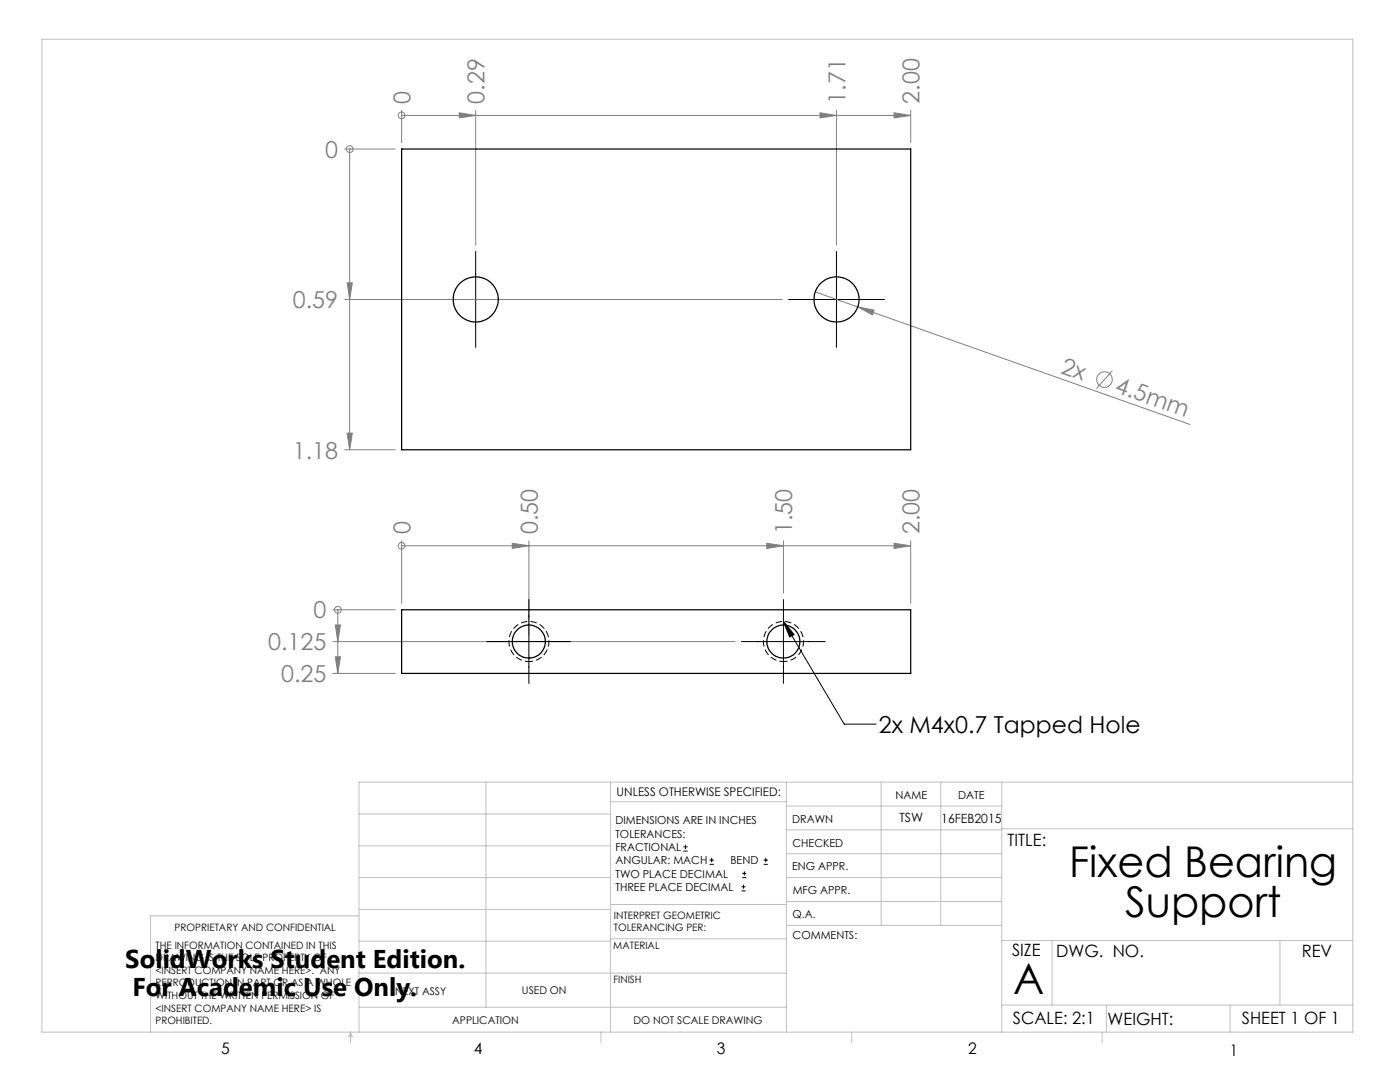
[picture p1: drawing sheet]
<svg xmlns="http://www.w3.org/2000/svg" width="279mm" height="216mm" viewBox="0 0 279 216" stroke-linecap="round" stroke-linejoin="round" font-family="sans-serif">
<g fill="none" stroke="#808080" stroke-width=".2">
<path d="M68.8 29.7h10.1M69.8 29.7h.1M69.8 29.7v60M80.2 23h.1M80.2 22v6.5M80.2 23h101.6M91.7 22.5l3.2 .5-3.2 .5zM94.9 22v26.9M163.7 22.5l3.2 .5-3.2 .5zM166.9 22v26.9M178.4 22.5l3.4 .5-3.4 .5zM181.8 22v6.5"/>
<path d="M68.8 59.8h87.3M69.3 56.4h1l-.5 3.4zM162.7 58.2l74.8 26.5M171.2 61.2l3.2 .7-.3 .9zM222 73.9l-3.2 3.6M68.8 89.7h10.1M69.3 86.4h1l-.5 3.3zM80.2 108.9h.1M80.2 107.9v12.5M80.2 108.9h101.6M102.2 108.4l3.4 .5-3.4 .5zM105.6 107.9v18.9"/>
<path d="M153 108.4l3.4 .5-3.4 .5zM156.4 107.9v10.5M178.4 108.4l3.4 .5-3.4 .5zM181.8 107.9v12.5M66.4 121.7h12.5M66.4 128h80.3M66.4 134.4h12.5M66.9 124.7h1l-.5 3.3zM66.9 131.1h1l-.5 3.3zM67.4 121.7h.1M67.4 121.7v12.7"/>
<circle cx="69.8" cy="29.8" r=".68"/>
<circle cx="80.1" cy="23" r=".68"/>
<circle cx="220.4" cy="75.7" r="1.57"/>
<circle cx="80.1" cy="108.9" r=".68"/>
<circle cx="67.4" cy="121.7" r=".69"/>
</g>
<g fill="none" stroke="#000" stroke-width=".2">
<path d="M85.4 59.8h19.1M94.9 50.2v19.1M157.4 59.8h19.1M166.9 50.2v19.1M105.6 119.6v16.8M156.4 119.6v16.8M97.2 128h16.7M148 128h16.7M156.4 124l12.1 20.5h6.3M156.4 124l2.1 2.6-.9 .5zM136.4 169.8h.8M136.4 169h.8"/>
<path d="M136.8 168.6v.8M141.6 172.5h.9M141.6 171.6h.9M142 171.2v.8M148 177.8h.8M148 177h.8M148.1 175.1h.8M148.1 174.3h.8M148.4 176.5v.8M148.6 173.9v.8M152.4 172.5h.8M152.4 171.6h.8"/>
<path d="M152.8 171.2v.8"/>
</g>
<path d="M105.6 132a4 4 0 0 1-3.6-5.9 4 4 0 0 1 6.9-.3 4 4 0 0 1-3.1 6.2h-.2M156.4 132a4 4 0 0 1-3.6-5.9 4 4 0 0 1 6.9-.3 4 4 0 0 1-3.1 6.2h-.2" fill="none" stroke="#000" stroke-width=".2" stroke-dasharray="1.3 .6" stroke-dashoffset=".5" stroke-linecap="butt"/>
<g fill="none" stroke="#c0c0c0" stroke-width=".2">
<path d="M8.4 7.8h261.6v198.2h-261.6zM97 156.1v44.9M121.8 156.1v49.9M121.8 160h35.2M157 156.1v49.9M175.9 156.1v28.5M187.7 156.1v28.5M199.9 156.1v49.9M270 156.1h-198.4v49.9M71.6 175.1h50.2M71.6 168.8h50.2M71.6 162.4h50.2"/>
<path d="M157 170.4h42.9M157 165.6h42.9M157 160.8h42.9M157 175.1h42.9M157 179.9h42.9M199.9 165.4h70.1M71.6 194.2h85.4M71.6 187.8h50.2M71.6 181.5h50.2M71.6 182.7h-41.5v23.3M121.8 187.3h35.2M121.8 180.5h35.2"/>
<path d="M157 184.6h42.9M199.9 187.7h70.1M210 187.7v12.9M255.4 187.7v12.9M70 206v2.1M70 206l.3 .8h-.7zM71.6 201h85.4M119.9 206v2.1M170 206v2.1M199.9 200.6h70.1M220 206v2.1M220.8 200.6v5.4"/>
<path d="M245.5 200.6v5.4"/>
</g>
<g fill="#808080">
<path d="M171.2 61.2l3.2 .7-.3 .9z"/>
<path d="M66.9 124.7h1l-.5 3.3zM66.9 131.1h1l-.5 3.3z"/>
<path d="M69.3 86.4h1l-.5 3.3zM69.3 56.4h1l-.5 3.4z"/>
<path d="M91.7 22.5l3.2 .5-3.2 .5zM163.7 22.5l3.2 .5-3.2 .5zM178.4 22.5l3.4 .5-3.4 .5zM102.2 108.4l3.4 .5-3.4 .5zM153 108.4l3.4 .5-3.4 .5zM178.4 108.4l3.4 .5-3.4 .5z"/>
</g>
<path d="M156.4 124l2.1 2.6-.9 .5z" fill="#000"/>
<g fill="none" stroke="#000" stroke-width=".25">
<path d="M80.2 29.7h101.6v60h-101.6zM80.2 121.7h101.6v12.7h-101.6z"/>
<circle cx="94.9" cy="59.7" r="4.5"/>
<circle cx="166.9" cy="59.7" r="4.5"/>
<circle cx="105.5" cy="128" r="3.3"/>
<circle cx="156.3" cy="128" r="3.3"/>
</g>
<g font-size="8.5">
<text x="213.4" y="175">Fixed Bearing</text>
<text x="224.5" y="183.1">Support</text>
<text x="202.2" y="198.3">A</text>
</g>
<g font-size="5.1">
<text x="25" y="193.2">SolidWorks Student Edition.</text>
<text x="26.4" y="198.8">For Academic Use Only.</text>
</g>
<g font-size="4.7" fill="#808080">
<text x="81.9" y="20.7" transform="rotate(-90 81.9 20.7)">0</text>
<text x="96.7" y="20.7" transform="rotate(-90 96.7 20.7)">0.29</text>
<text x="168.7" y="20.7" transform="rotate(-90 168.7 20.7)">1.71</text>
<text x="183.5" y="20.7" transform="rotate(-90 183.5 20.7)">2.00</text>
<text x="64.9" y="31.5">0</text>
<text x="58.4" y="61.5">0.59</text>
<text x="211.5" y="74.4" transform="rotate(19 211.5 74.4)">2x</text>
<text x="222.3" y="78.2" transform="rotate(19 222.3 78.2)">4.5mm</text>
<text x="58.4" y="91.5">1.18</text>
<text x="81.9" y="106.6" transform="rotate(-90 81.9 106.6)">0</text>
<text x="107.3" y="106.6" transform="rotate(-90 107.3 106.6)">0.50</text>
<text x="158.1" y="106.6" transform="rotate(-90 158.1 106.6)">1.50</text>
<text x="183.5" y="106.6" transform="rotate(-90 183.5 106.6)">2.00</text>
<text x="62.6" y="123.4">0</text>
<text x="53.5" y="129.8">0.125</text>
<text x="56.1" y="136.1">0.25</text>
</g>
<text font-size="4.7" x="175.4" y="146.2">2x M4x0.7 Tapped Hole</text>
<g font-size="3.4">
<text x="201.1" y="168.8">TITLE:</text>
<text x="202" y="190.8">SIZE</text>
<text x="210.8" y="190.9">DWG. NO.</text>
<text x="259.8" y="191">REV</text>
<text x="202.1" y="204.4">SCALE: 2:1</text>
<text x="221" y="204.5">WEIGHT:</text>
<text x="247.8" y="204.4">SHEET 1 OF 1</text>
</g>
<g font-size="3.2">
<text x="44.2" y="210.4">5</text>
<text x="94.6" y="210.3">4</text>
<text x="143.1" y="210.4">3</text>
<text x="193.2" y="210.3">2</text>
<text x="245.4" y="210.6">1</text>
</g>
<g font-size="2.5">
<text x="179.5" y="164.1">TSW</text>
<text x="187.9" y="164.2">16FEB2015</text>
</g>
<text font-size="2.4" x="123.1" y="158.9">UNLESS OTHERWISE SPECIFIED:</text>
<g font-size="2.2">
<text x="178.7" y="159.4">NAME</text>
<text x="191.2" y="159.4">DATE</text>
<text x="122.8" y="164.5">DIMENSIONS ARE IN INCHES</text>
<text x="122.8" y="167.1">TOLERANCES:</text>
<text x="158.1" y="164.2">DRAWN</text>
<text x="122.8" y="169.8">FRACTIONAL</text>
<text x="122.8" y="172.5">ANGULAR: MACH</text>
<text x="145.8" y="172.5">BEND</text>
<text x="158.1" y="173.7">ENG APPR.</text>
<text x="158.2" y="169.1">CHECKED</text>
<text x="122.8" y="175.1">TWO PLACE DECIMAL</text>
<text x="122.8" y="177.8">THREE PLACE DECIMAL</text>
<text x="158.2" y="178.4">MFG APPR.</text>
<text x="158.2" y="183.2">Q.A.</text>
<text x="158.2" y="187.4">COMMENTS:</text>
</g>
<g font-size="2.1">
<text x="78.8" y="198.5">NEXT ASSY</text>
<text x="104.2" y="198.4">USED ON</text>
<text x="90.2" y="204.3">APPLICATION</text>
<text x="126.4" y="204.3">DO NOT SCALE DRAWING</text>
</g>
<g font-size="2">
<text x="34.8" y="185.7">PROPRIETARY AND CONFIDENTIAL</text>
<text x="122.5" y="183.3">INTERPRET GEOMETRIC</text>
<text x="122.5" y="185.9">TOLERANCING PER:</text>
<text x="31.1" y="189.3">THE INFORMATION CONTAINED IN THIS</text>
<text x="31.1" y="191.8">DRAWING IS THE SOLE PROPERTY OF</text>
<text x="122.4" y="189.4">MATERIAL</text>
<text x="31.1" y="194.3">&lt;INSERT COMPANY NAME HERE&gt;. ANY</text>
<text x="31.1" y="196.8">REPRODUCTION IN PART OR AS A WHOLE</text>
<text x="122.4" y="196.2">FINISH</text>
<text x="31.1" y="199.4">WITHOUT THE WRITTEN PERMISSION OF</text>
<text x="31.1" y="201.9">&lt;INSERT COMPANY NAME HERE&gt; IS</text>
<text x="31.1" y="204.4">PROHIBITED.</text>
</g>
</svg>
